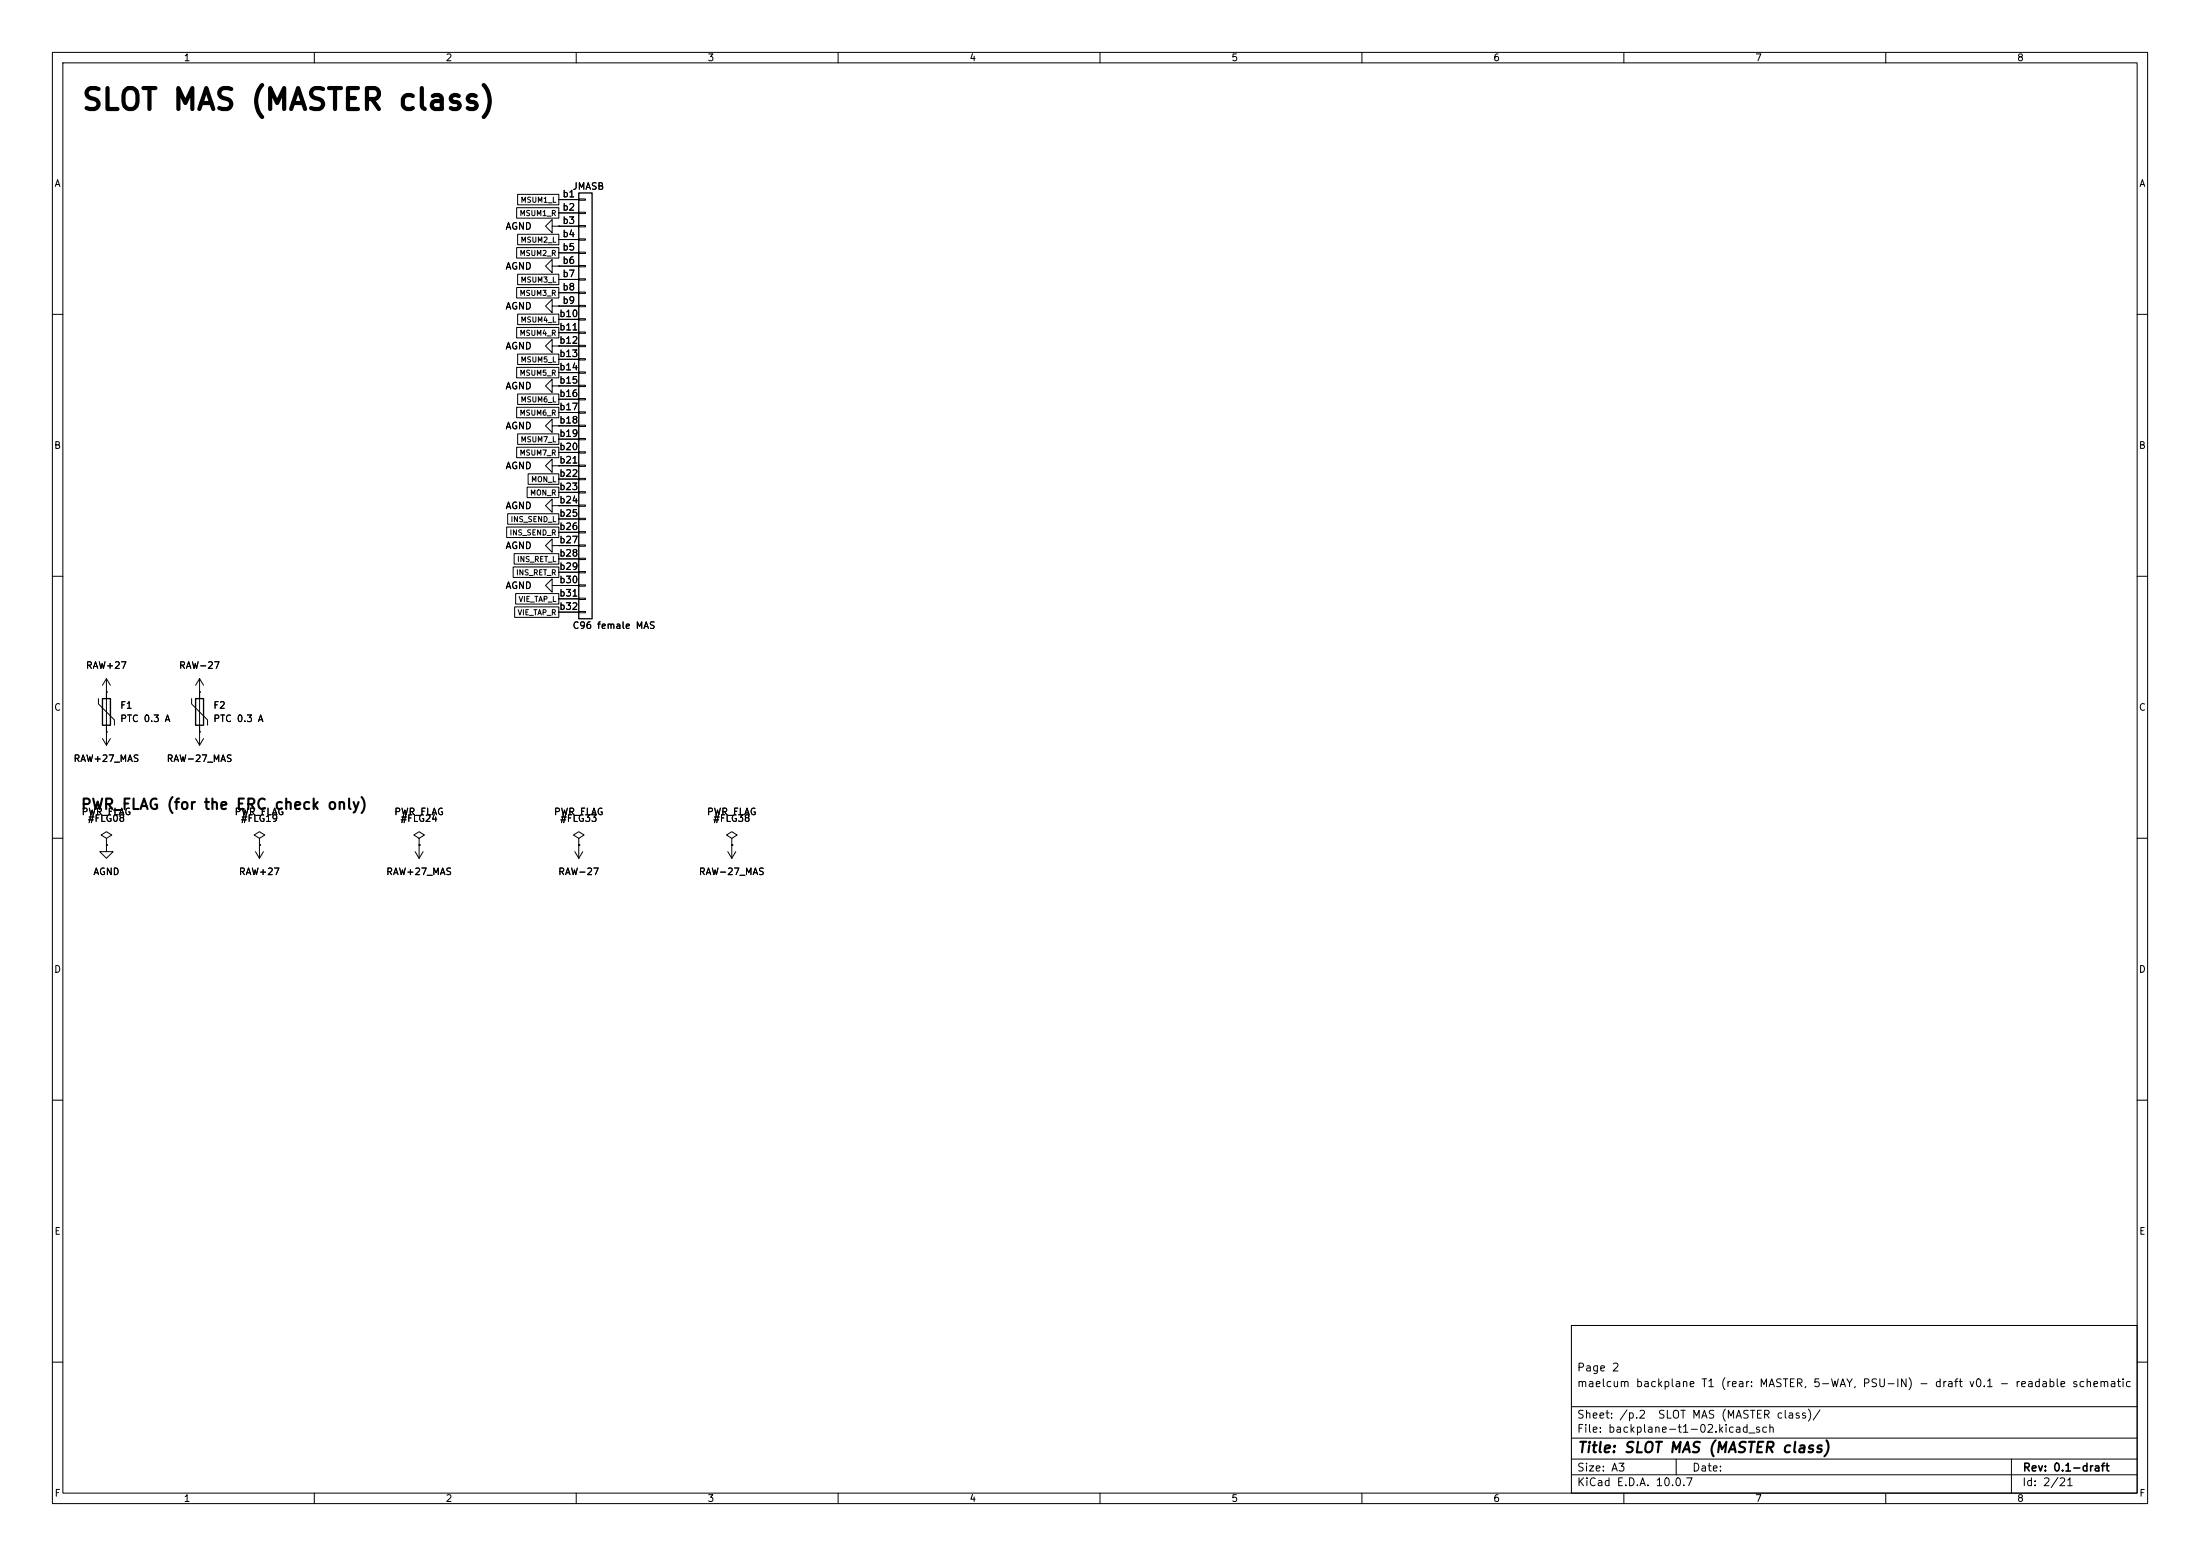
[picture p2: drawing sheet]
<svg xmlns="http://www.w3.org/2000/svg" width="420mm" height="297mm" viewBox="0 0 420 297" stroke-linecap="round" stroke-linejoin="round" font-family="sans-serif">
<g fill="none" stroke="#000" stroke-width=".19">
<path d="M10 10h400v277h-400zM12 12h396v273h-396zM60 10v2M110 10v2M160 10v2M210 10v2M260 10v2M310 10v2M360 10v2M98.6 39.6h8.1v2h-8.1zM98.8 37.1h7.9v2h-7.9zM106.7 38.1h3.8"/>
<path d="M110.5 38h1.3v.2h-1.3zM98.6 47.3h8.1v2h-8.1zM98.6 54.9h8.1v2h-8.1zM98.8 52.3h7.9v2h-7.9zM98.8 60h7.9v2h-7.9zM98.8 44.7h7.9v2h-7.9zM105.4 43.2v-1.3l-1.3 1.3 1.3 1.3v-1.3h1.3M105.4 50.8v-1.3l-1.3 1.3 1.3 1.3v-1.3h1.3M105.4 58.4v-1.2l-1.3 1.2 1.3 1.3v-1.3h1.3M106.7 43.2h.1M106.7 50.8h.1M106.7 58.4h.1"/>
<path d="M106.7 40.6h3.8M106.7 43.2h3.8M106.7 45.7h3.8M106.7 48.3h3.8M106.7 50.8h3.8M106.7 53.3h3.8M106.7 55.9h3.8M106.7 58.4h3.8M110.5 40.5h1.3v.3h-1.3zM110.5 43.1h1.3v.2h-1.3zM110.5 45.6h1.3v.2h-1.3zM110.5 48.1h1.3v.3h-1.3z"/>
<path d="M110.5 50.7h1.3v.2h-1.3zM110.5 53.2h1.3v.3h-1.3zM110.5 55.8h1.3v.2h-1.3zM110.5 58.3h1.3v.2h-1.3zM10 60h2M98.6 77.7h8.1v2h-8.1zM98.6 62.5h8.1v2h-8.1zM98.6 70.1h8.1v2h-8.1zM98.8 75.2h7.9v2h-7.9zM98.8 67.6h7.9v2h-7.9zM105.4 73.7v-1.3l-1.3 1.3 1.3 1.2v-1.2h1.3M105.4 66v-1.2l-1.3 1.2 1.3 1.3v-1.3h1.3"/>
<path d="M106.7 73.7h.1M106.7 66h.1M106.7 61h3.8M106.7 63.5h3.8M106.7 66h3.8M106.7 68.6h3.8M106.7 71.1h3.8M106.7 73.7h3.8M106.7 76.2h3.8M106.7 78.7h3.8M110.5 60.8h1.3v.3h-1.3zM110.5 63.4h1.3v.2h-1.3z"/>
<path d="M110.5 65.9h1.3v.3h-1.3zM110.5 68.5h1.3v.2h-1.3zM110.5 71h1.3v.2h-1.3zM110.5 73.5h1.3v.3h-1.3zM110.5 76.1h1.3v.2h-1.3zM110.5 78.6h1.3v.3h-1.3zM408 60h2M96.9 98.1h9.8v2h-9.8zM98.6 85.4h8.1v2h-8.1zM98.8 82.8h7.9v2h-7.9zM100.6 93h6.1v2h-6.1zM100.8 90.4h5.9v2h-5.9z"/>
<path d="M105.4 81.3v-1.3l-1.3 1.3 1.3 1.3v-1.3h1.3M105.4 88.9v-1.3l-1.3 1.3 1.3 1.3v-1.3h1.3M105.4 96.5v-1.2l-1.3 1.2 1.3 1.3v-1.3h1.3M106.7 81.3h.1M106.7 88.9h.1M106.7 96.5h.1M106.7 81.3h3.8M106.7 83.8h3.8M106.7 86.4h3.8M106.7 88.9h3.8M106.7 91.4h3.8M106.7 94h3.8"/>
<path d="M106.7 96.5h3.8M106.7 99.1h3.8M110.5 81.2h1.3v.2h-1.3zM110.5 83.7h1.3v.2h-1.3zM110.5 86.2h1.3v.3h-1.3zM110.5 88.8h1.3v.2h-1.3zM110.5 91.3h1.3v.3h-1.3zM110.5 93.9h1.3v.2h-1.3zM110.5 96.4h1.3v.2h-1.3zM110.5 98.9h1.3v.3h-1.3zM10 110h2M96.7 100.6h10v2h-10z"/>
<path d="M98 108.2h8.7v2h-8.7zM98.2 105.7h8.5v2h-8.5zM98.2 115.8h8.5v2h-8.5zM98.4 113.3h8.3v2h-8.3zM105.4 111.8v-1.3l-1.3 1.3 1.3 1.2v-1.2h1.3M105.4 104.1v-1.2l-1.3 1.2 1.3 1.3v-1.3h1.3M106.7 111.8h.1M106.7 104.1h.1M106.7 101.6h3.8M106.7 104.1h3.8M106.7 106.7h3.8M106.7 109.2h3.8"/>
<path d="M106.7 111.8h3.8M106.7 114.3h3.8M106.7 116.8h3.8M110.5 101.5h1.3v.2h-1.3zM110.5 104h1.3v.3h-1.3zM110.5 106.6h1.3v.2h-1.3zM110.5 109.1h1.3v.2h-1.3zM110.5 111.6h1.3v.3h-1.3zM110.5 114.2h1.3v.2h-1.3zM110.5 116.7h1.3v.3h-1.3zM408 110h2M18.8 133.4v1l3 3v1"/>
<path d="M20.3 132.1h.1M20.3 139.7h.1M20.3 129.5v12.7M20.3 129.5l-.7 1.3M20.3 129.5l.8 1.3M36.6 133.4v1l3 3v1M38.1 139.7h.1M38.1 132.1h.1M38.1 129.5v12.7M38.1 129.5l-.8 1.3M38.1 129.5l.8 1.3M10 160h2"/>
<path d="M19.6 141l.7 1.2M21.1 141l-.8 1.2M37.3 141l.8 1.2M38.9 141l-.8 1.2M408 160h2M20.3 161.3v1.3h1.3l-1.3 1.2-1.3-1.2h1.3M20.3 161.3h.1M20.3 160l1-.6-1-.6-1 .6 1 .6v1.3M48.8 162.6l.7 1.2M49.5 160l1-.6-1-.6-1 .6 1 .6v1.3M49.5 161.3h.1M49.5 161.3v2.5"/>
<path d="M50.3 162.6l-.8 1.2M79.2 162.6l.8 1.2M80 161.3h.1M80 160l1-.6-1-.6-1 .6 1 .6v1.3M80 161.3v2.5M80.8 162.6l-.8 1.2M109.7 162.6l.8 1.2M110.5 161.3h.1M110.5 160l1-.6-1-.6-1 .6 1 .6v1.3M110.5 161.3v2.5M111.3 162.6l-.8 1.2M138.9 162.6l.8 1.2"/>
<path d="M139.7 161.3h.1M139.7 160l1-.6-1-.6-1 .6 1 .6v1.3M139.7 161.3v2.5M140.5 162.6l-.8 1.2M10 210h2M408 210h2M300 253h108v32h-108zM10 260h2M300 278.5h108M300 274.5h108M300 268.5h108M320 278.5v3"/>
<path d="M384 278.5v6.5M408 260h2M60 285v2M110 285v2M160 285v2M210 285v2M260 285v2M300 281.5h108M310 285v2M360 285v2"/>
</g>
<path d="M110.5 36.8h2.5v81.3h-2.5zM19.6 133.4h1.5v5h-1.5zM37.3 133.4h1.6v5h-1.6z" fill="none" stroke="#000" stroke-width=".25"/>
<text font-size="4" x="15.4" y="22">SLOT MAS (MASTER class)</text>
<g font-size="2">
<text x="15.3" y="155">PWR_FLAG (for the ERC check only)</text>
<text x="301" y="277.8">Title: SLOT MAS (MASTER class)</text>
</g>
<g font-size="1.5">
<text x="300.9" y="262.1">Page 2</text>
<text x="300.9" y="265.1">maelcum backplane T1 (rear: MASTER, 5-WAY, PSU-IN) - draft v0.1 - readable schematic</text>
<text x="300.9" y="273.8">File: backplane-t1-02.kicad_sch</text>
<text x="300.9" y="271.1">Sheet: /p.2</text>
<text x="316.4" y="271.1">SLOT MAS (MASTER class)/</text>
<text x="300.9" y="281.2">Size: A3</text>
<text x="322.9" y="281.2">Date:</text>
<text x="386" y="281.2">Rev: 0.1-draft</text>
<text x="300.9" y="284">KiCad E.D.A. 10.0.7</text>
<text x="385.9" y="284">Id: 2/21</text>
</g>
<g font-size="1.3">
<text x="35" y="12">1</text>
<text x="85" y="12">2</text>
<text x="135" y="12">3</text>
<text x="185" y="12">4</text>
<text x="235" y="12">5</text>
<text x="285" y="12">6</text>
<text x="335" y="12">7</text>
<text x="385" y="12">8</text>
<text x="10.3" y="36">A</text>
<text x="408.3" y="36">A</text>
<text x="107.3" y="38">b1</text>
<text x="107.3" y="40.5">b2</text>
<text x="109.2" y="36.5">JMASB</text>
<text x="96.4" y="44.1">AGND</text>
<text x="107.3" y="43">b3</text>
<text x="107.3" y="45.6">b4</text>
<text x="96.4" y="51.8">AGND</text>
<text x="107.3" y="48.1">b5</text>
<text x="107.3" y="50.7">b6</text>
<text x="107.3" y="53.2">b7</text>
<text x="96.4" y="59.4">AGND</text>
<text x="107.3" y="55.7">b8</text>
<text x="107.3" y="58.3">b9</text>
<text x="106.7" y="60.8">b10</text>
<text x="106.7" y="63.4">b11</text>
<text x="106.7" y="65.9">b12</text>
<text x="96.4" y="67">AGND</text>
<text x="106.7" y="68.4">b13</text>
<text x="106.7" y="71">b14</text>
<text x="96.4" y="74.6">AGND</text>
<text x="106.7" y="73.5">b15</text>
<text x="106.7" y="76.1">b16</text>
<text x="96.4" y="82.2">AGND</text>
<text x="106.7" y="78.6">b17</text>
<text x="106.7" y="81.1">b18</text>
<text x="106.7" y="83.7">b19</text>
<text x="10.2" y="86">B</text>
<text x="96.4" y="89.9">AGND</text>
<text x="106.7" y="86.2">b20</text>
<text x="106.7" y="88.8">b21</text>
<text x="408.2" y="86">B</text>
<text x="106.7" y="91.3">b22</text>
<text x="106.7" y="93.8">b23</text>
<text x="96.4" y="97.5">AGND</text>
<text x="106.7" y="96.4">b24</text>
<text x="106.7" y="98.9">b25</text>
<text x="106.7" y="101.5">b26</text>
<text x="96.4" y="105.1">AGND</text>
<text x="106.7" y="104">b27</text>
<text x="106.7" y="106.5">b28</text>
<text x="96.4" y="112.7">AGND</text>
<text x="106.7" y="109.1">b29</text>
<text x="106.7" y="111.6">b30</text>
<text x="106.7" y="114.2">b31</text>
<text x="106.7" y="116.7">b32</text>
<text x="109.2" y="120.3">C96 female MAS</text>
<text x="16.3" y="128">RAW+27</text>
<text x="34.1" y="128">RAW-27</text>
<text x="10.2" y="136">C</text>
<text x="22.8" y="135.6">F1</text>
<text x="40.6" y="135.6">F2</text>
<text x="408.2" y="136">C</text>
<text x="22.8" y="138.1">PTC 0.3 A</text>
<text x="40.6" y="138.1">PTC 0.3 A</text>
<text x="13.9" y="145.7">RAW+27_MAS</text>
<text x="31.7" y="145.7">RAW-27_MAS</text>
<text x="15.5" y="155.9">PWR_FLAG</text>
<text x="44.7" y="155.9">PWR_FLAG</text>
<text x="75.2" y="155.9">PWR_FLAG</text>
<text x="105.6" y="155.9">PWR_FLAG</text>
<text x="134.9" y="155.9">PWR_FLAG</text>
<text x="16.7" y="157.2">#FLG08</text>
<text x="45.9" y="157.2">#FLG19</text>
<text x="76.3" y="157.2">#FLG24</text>
<text x="106.8" y="157.2">#FLG33</text>
<text x="136" y="157.2">#FLG38</text>
<text x="17.7" y="167.3">AGND</text>
<text x="45.5" y="167.3">RAW+27</text>
<text x="73.6" y="167.3">RAW+27_MAS</text>
<text x="106.5" y="167.3">RAW-27</text>
<text x="133.3" y="167.3">RAW-27_MAS</text>
<text x="10.2" y="186">D</text>
<text x="408.2" y="186">D</text>
<text x="10.3" y="236">E</text>
<text x="408.3" y="236">E</text>
<text x="10.3" y="286">F</text>
<text x="35" y="287">1</text>
<text x="85" y="287">2</text>
<text x="135" y="287">3</text>
<text x="185" y="287">4</text>
<text x="235" y="287">5</text>
<text x="285" y="287">6</text>
<text x="335" y="287">7</text>
<text x="385" y="287">8</text>
<text x="408.3" y="286">F</text>
</g>
<g font-size="1">
<text x="99.1" y="41.5">MSUM1_R</text>
<text x="99.3" y="38.9">MSUM1_L</text>
<text x="99.3" y="46.5">MSUM2_L</text>
<text x="99.1" y="49.1">MSUM2_R</text>
<text x="99.1" y="56.7">MSUM3_R</text>
<text x="99.3" y="54.2">MSUM3_L</text>
<text x="99.1" y="64.3">MSUM4_R</text>
<text x="99.3" y="61.8">MSUM4_L</text>
<text x="99.1" y="71.9">MSUM5_R</text>
<text x="99.3" y="69.4">MSUM5_L</text>
<text x="99.3" y="77">MSUM6_L</text>
<text x="99.1" y="79.6">MSUM6_R</text>
<text x="99.1" y="87.2">MSUM7_R</text>
<text x="99.3" y="84.6">MSUM7_L</text>
<text x="101.1" y="94.8">MON_R</text>
<text x="101.3" y="92.3">MON_L</text>
<text x="97.4" y="99.9">INS_SEND_L</text>
<text x="97.2" y="102.4">INS_SEND_R</text>
<text x="98.6" y="107.5">INS_RET_L</text>
<text x="98.4" y="110">INS_RET_R</text>
<text x="98.7" y="117.7">VIE_TAP_R</text>
<text x="98.9" y="115.1">VIE_TAP_L</text>
</g>
</svg>
